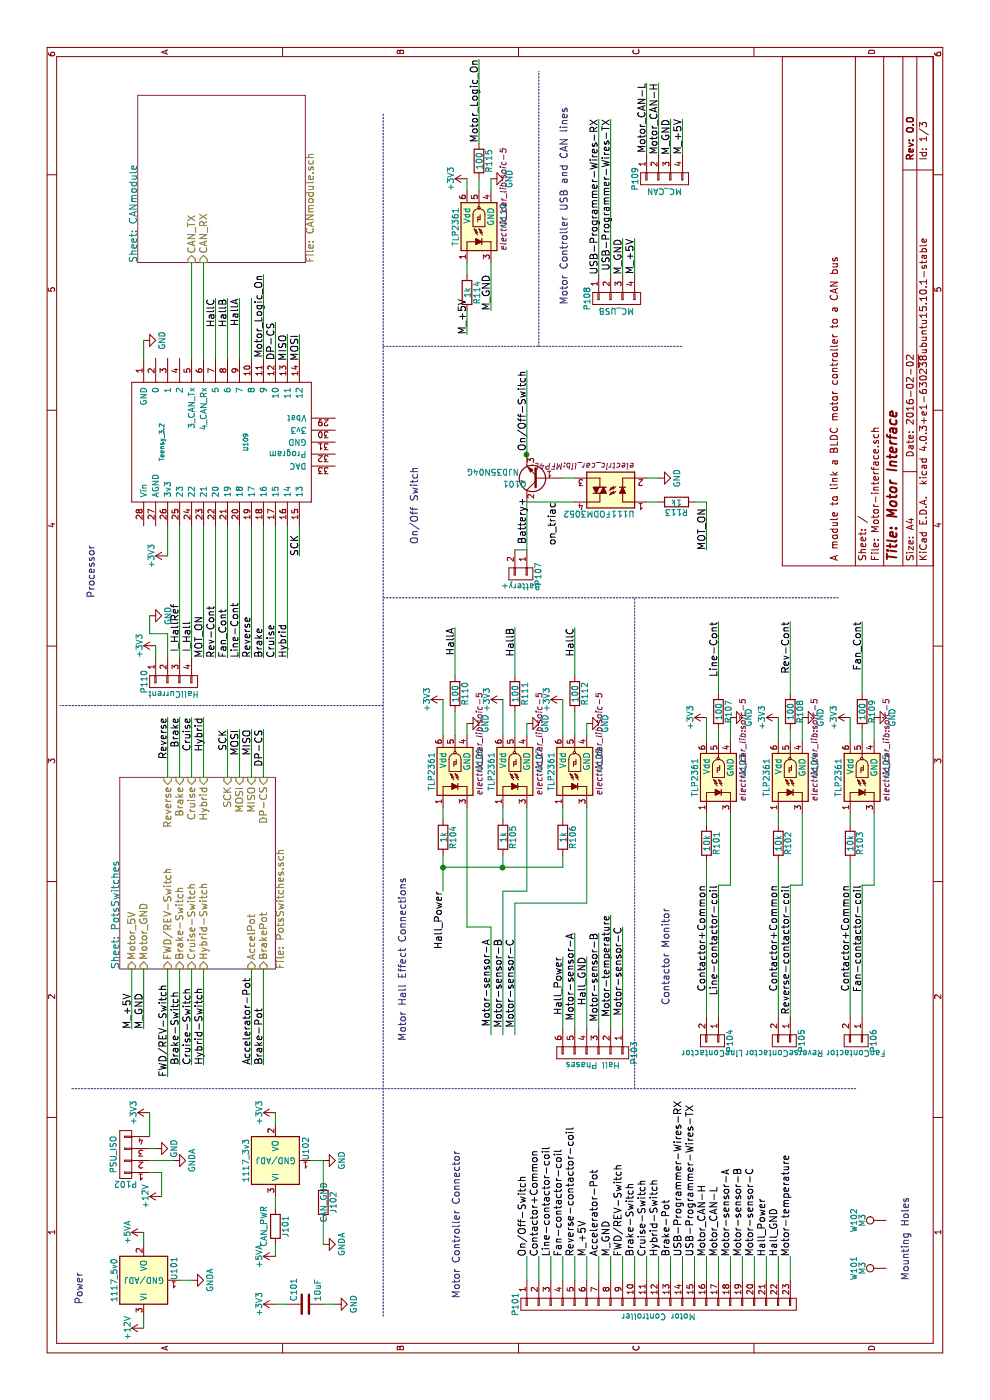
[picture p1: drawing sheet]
EESchema Schematic File Version 2
LIBS:power
LIBS:device
LIBS:transistors
LIBS:conn
LIBS:linear
LIBS:regul
LIBS:74xx
LIBS:cmos4000
LIBS:adc-dac
LIBS:memory
LIBS:xilinx
LIBS:microcontrollers
LIBS:dsp
LIBS:microchip
LIBS:analog_switches
LIBS:motorola
LIBS:texas
LIBS:intel
LIBS:audio
LIBS:interface
LIBS:digital-audio
LIBS:philips
LIBS:display
LIBS:cypress
LIBS:siliconi
LIBS:opto
LIBS:atmel
LIBS:contrib
LIBS:valves
LIBS:electric_car
LIBS:Motor-interface-cache
EELAYER 25 0
EELAYER END
$Descr A4 11693 8268
encoding utf-8
Sheet 1 3
Title "Motor Interface"
Date "2016-02-02"
Rev "0.0"
Comp ""
Comment1 "A module to link a BLDC motor controller to a CAN bus"
Comment2 ""
Comment3 ""
Comment4 ""
$EndDescr
$Sheet
S 9500 1150 1400 1400
U 57FCAC7A
F0 "CANmodule" 60
F1 "CANmodule.sch" 60
F2 "CAN_TX" I L 9500 1600 60 
F3 "CAN_RX" I L 9500 1700 60 
$EndSheet
$Comp
L Teensy_3.2 U109
U 1 1
P 8000 1900
F 0 "U109" H 8000 1750 39  0000 C CNN
F 1 "Teensy_3.2" H 8000 2450 39  0000 C CNN
F 2 "electric_car_lib:Teensy3.2" H 7700 1450 39  0001 C CNN
F 3 "" H 7700 1450 39  0000 C CNN
	1    8000 1900
	-1   0    0    -1  
$EndComp
Text Label 7050 2500 0    60   ~ 0
SCK
Text Label 9000 2300 2    60   ~ 0
DP-CS
Text Label 8900 2400 2    60   ~ 0
MISO
Text Label 8900 2500 2    60   ~ 0
MOSI
$Comp
L GND #PWR129
U 1 1
P 7700 5500
F 0 "#PWR129" H 7700 5250 50  0001 C CNN
F 1 "GND" H 7700 5350 50  0000 C CNN
F 2 "" H 7700 5500 50  0000 C CNN
F 3 "" H 7700 5500 50  0000 C CNN
	1    7700 5500
	1    0    0    -1  
$EndComp
Text Label 7100 5900 0    60   ~ 0
MOT_ON
Text Label 6200 1700 0    60   ~ 0
MOT_ON
$Comp
L CONN_01X23 P101
U 1 1
P 800 5500
F 0 "P101" H 800 6700 50  0000 C CNN
F 1 "Motor Controller" V 900 5500 50  0000 C CNN
F 2 "electric_car_lib:TE_23_pins_776087-1_connector" H 800 5500 50  0001 C CNN
F 3 "" H 800 5500 50  0000 C CNN
	1    800  5500
	-1   0    0    -1  
$EndComp
Text Label 1200 4400 0    60   ~ 0
On/Off-Switch
Text Label 1200 4500 0    60   ~ 0
Contactor+Common
Text Label 1200 4600 0    60   ~ 0
Line-contactor-coil
Text Label 1200 4700 0    60   ~ 0
Fan-contactor-coil
Text Label 1200 4800 0    60   ~ 0
Reverse-contactor-coil
Text Label 1200 4900 0    60   ~ 0
M_+5V
Text Label 1200 5000 0    60   ~ 0
Accelerator-Pot
Text Label 1200 5100 0    60   ~ 0
M_GND
Text Label 1200 5200 0    60   ~ 0
FWD/REV-Switch
Text Label 1200 5300 0    60   ~ 0
Brake-Switch
Text Label 1200 5400 0    60   ~ 0
Cruise-Switch
Text Label 1200 5500 0    60   ~ 0
Hybrid-Switch
Text Label 1200 5600 0    60   ~ 0
Brake-Pot
Text Label 1200 5700 0    60   ~ 0
USB-Programmer-Wires-RX
Text Label 1200 5900 0    59   ~ 0
Motor_CAN-H
Text Label 1200 6300 0    59   ~ 0
Motor-sensor-C
Text Label 1200 6100 0    59   ~ 0
Motor-sensor-A
Text Label 1200 5800 0    59   ~ 0
USB-Programmer-Wires-TX
Text Label 1200 6000 0    59   ~ 0
Motor_CAN-L
Text Label 1200 6400 0    59   ~ 0
Hall_Power
Text Label 1200 6500 0    59   ~ 0
Hall_GND
Text Notes 7150 3500 0    60   ~ 0
On/Off Switch
Text Notes 3300 5600 0    60   ~ 0
Contactor Monitor
Text Notes 6700 800  0    60   ~ 0
Processor
Text Label 8600 4400 2    60   ~ 0
On/Off-Switch
Text Label 4300 5900 2    60   ~ 0
Contactor+Common
Text Label 4300 6000 2    60   ~ 0
Line-contactor-coil
Text Label 4300 7200 2    60   ~ 0
Fan-contactor-coil
Text Label 4300 6600 2    60   ~ 0
Reverse-contactor-coil
$Comp
L CONN_01X02 P104
U 1 1
P 3000 5950
F 0 "P104" H 3000 6100 50  0000 C CNN
F 1 "LineContactor" V 3100 5950 50  0000 C CNN
F 2 "Connect:bornier2" H 3000 5950 50  0001 C CNN
F 3 "" H 3000 5950 50  0000 C CNN
	1    3000 5950
	-1   0    0    1   
$EndComp
$Comp
L CONN_01X02 P106
U 1 1
P 3000 7150
F 0 "P106" H 3000 7300 50  0000 C CNN
F 1 "FanContactor" V 3100 7150 50  0000 C CNN
F 2 "Connect:bornier2" H 3000 7150 50  0001 C CNN
F 3 "" H 3000 7150 50  0000 C CNN
	1    3000 7150
	-1   0    0    1   
$EndComp
$Comp
L CONN_01X02 P105
U 1 1
P 3000 6550
F 0 "P105" H 3000 6700 50  0000 C CNN
F 1 "ReverseContactor" V 3100 6550 50  0000 C CNN
F 2 "Connect:bornier2" H 3000 6550 50  0001 C CNN
F 3 "" H 3000 6550 50  0000 C CNN
	1    3000 6550
	-1   0    0    1   
$EndComp
Text Notes 3000 3400 0    60   ~ 0
Motor Hall Effect Connections
Text Notes 9150 4750 0    60   ~ 0
Motor Controller USB and CAN lines
Text Label 6200 2100 0    60   ~ 0
Reverse
$Comp
L R R113
U 1 1
P 7500 5650
F 0 "R113" V 7580 5650 50  0000 C CNN
F 1 "1k" V 7500 5650 50  0000 C CNN
F 2 "Resistors_SMD:R_1206_HandSoldering" V 7430 5650 50  0001 C CNN
F 3 "" H 7500 5650 50  0000 C CNN
	1    7500 5650
	-1   0    0    1   
$EndComp
$Comp
L CONN_01X06 P103
U 1 1
P 2900 4950
F 0 "P103" H 2900 5300 50  0000 C CNN
F 1 "Hall Phases" V 3000 4950 50  0000 C CNN
F 2 "Pin_Headers:Pin_Header_Angled_2x03" H 2900 4950 50  0001 C CNN
F 3 "" H 2900 4950 50  0000 C CNN
	1    2900 4950
	-1   0    0    1   
$EndComp
Text Label 3850 4100 2    59   ~ 0
Motor-sensor-A
Text Label 3850 4200 2    59   ~ 0
Motor-sensor-B
Text Label 3850 4300 2    59   ~ 0
Motor-sensor-C
Text Label 1200 6600 0    59   ~ 0
Motor-temperature
Text Label 4050 5100 2    59   ~ 0
Motor-temperature
$Comp
L CONN_01X04 P108
U 1 1
P 9200 5150
F 0 "P108" H 9200 5400 50  0000 C CNN
F 1 "MC_USB" V 9300 5150 50  0000 C CNN
F 2 "Pin_Headers:Pin_Header_Straight_1x04" H 9200 5150 50  0001 C CNN
F 3 "" H 9200 5150 50  0000 C CNN
	1    9200 5150
	-1   0    0    -1  
$EndComp
$Comp
L CONN_01X04 P109
U 1 1
P 10200 5550
F 0 "P109" H 10200 5800 50  0000 C CNN
F 1 "MC_CAN" V 10300 5550 50  0000 C CNN
F 2 "Pin_Headers:Pin_Header_Straight_1x04" H 10200 5550 50  0001 C CNN
F 3 "" H 10200 5550 50  0000 C CNN
	1    10200 5550
	-1   0    0    -1  
$EndComp
Text Label 10700 5000 2    60   ~ 0
USB-Programmer-Wires-RX
Text Label 10700 5100 2    59   ~ 0
USB-Programmer-Wires-TX
Text Label 11000 5500 2    59   ~ 0
Motor_CAN-H
Text Label 11000 5400 2    59   ~ 0
Motor_CAN-L
$Comp
L +3V3 #PWR128
U 1 1
P 7050 1400
F 0 "#PWR128" H 7050 1250 50  0001 C CNN
F 1 "+3V3" H 7050 1540 50  0000 C CNN
F 2 "" H 7050 1400 50  0000 C CNN
F 3 "" H 7050 1400 50  0000 C CNN
	1    7050 1400
	1    0    0    -1  
$EndComp
$Comp
L GND #PWR130
U 1 1
P 8850 1200
F 0 "#PWR130" H 8850 950 50  0001 C CNN
F 1 "GND" H 8850 1050 50  0000 C CNN
F 2 "" H 8850 1200 50  0000 C CNN
F 3 "" H 8850 1200 50  0000 C CNN
	1    8850 1200
	1    0    0    -1  
$EndComp
$Comp
L TLP2361 U103
U 1 1
P 5200 6000
F 0 "U103" H 5200 5800 50  0000 L CNN
F 1 "TLP2361" H 5200 6200 50  0000 C CNN
F 2 "electric_car_lib:soic-5" H 5000 5800 50  0000 L CIN
F 3 "" H 5200 6000 50  0000 L CNN
	1    5200 6000
	1    0    0    -1  
$EndComp
Text Label 4300 7100 2    60   ~ 0
Contactor+Common
Text Label 4300 6500 2    60   ~ 0
Contactor+Common
$Comp
L TLP2361 U105
U 1 1
P 5200 7200
F 0 "U105" H 5200 7000 50  0000 L CNN
F 1 "TLP2361" H 5200 7400 50  0000 C CNN
F 2 "electric_car_lib:soic-5" H 5000 7000 50  0000 L CIN
F 3 "" H 5200 7200 50  0000 L CNN
	1    5200 7200
	1    0    0    -1  
$EndComp
$Comp
L TLP2361 U104
U 1 1
P 5200 6600
F 0 "U104" H 5200 6400 50  0000 L CNN
F 1 "TLP2361" H 5200 6800 50  0000 C CNN
F 2 "electric_car_lib:soic-5" H 5000 6400 50  0000 L CIN
F 3 "" H 5200 6600 50  0000 L CNN
	1    5200 6600
	1    0    0    -1  
$EndComp
$Sheet
S 3600 1000 1600 1300
U 582AB97B
F0 "PotsSwitches" 60
F1 "PotsSwitches.sch" 60
F2 "Motor_5V" I L 3600 1100 60 
F3 "Motor_GND" I L 3600 1200 60 
F4 "FWD/REV-Switch" I L 3600 1400 60 
F5 "Brake-Switch" I L 3600 1500 60 
F6 "Cruise-Switch" I L 3600 1600 60 
F7 "Hybrid-Switch" I L 3600 1700 60 
F8 "Reverse" I R 5200 1400 60 
F9 "Brake" I R 5200 1500 60 
F10 "Cruise" I R 5200 1600 60 
F11 "Hybrid" I R 5200 1700 60 
F12 "SCK" I R 5200 1900 60 
F13 "MOSI" I R 5200 2000 60 
F14 "MISO" I R 5200 2100 60 
F15 "DP-CS" I R 5200 2200 60 
F16 "BrakePot" I L 3600 2200 60 
F17 "AccelPot" I L 3600 2100 60 
$EndSheet
Text Label 5600 1900 2    60   ~ 0
SCK
Text Label 5600 2000 2    60   ~ 0
MOSI
Text Label 5600 2100 2    60   ~ 0
MISO
Text Label 5600 2200 2    60   ~ 0
DP-CS
Text Label 5700 1400 2    60   ~ 0
Reverse
Text Label 5700 1500 2    60   ~ 0
Brake
Text Label 5700 1600 2    60   ~ 0
Cruise
Text Label 5700 1700 2    60   ~ 0
Hybrid
Text Label 2700 1400 0    60   ~ 0
FWD/REV-Switch
Text Label 2800 1500 0    60   ~ 0
Brake-Switch
Text Label 2800 1600 0    60   ~ 0
Cruise-Switch
Text Label 2800 1700 0    60   ~ 0
Hybrid-Switch
Text Label 2800 2100 0    60   ~ 0
Accelerator-Pot
Text Label 2800 2200 0    60   ~ 0
Brake-Pot
Text Label 3100 1100 0    60   ~ 0
M_+5V
Text Label 3100 1200 0    60   ~ 0
M_GND
$Comp
L R R101
U 1 1
P 4650 5900
F 0 "R101" V 4730 5900 50  0000 C CNN
F 1 "10k" V 4650 5900 50  0000 C CNN
F 2 "Resistors_SMD:R_1206_HandSoldering" V 4580 5900 50  0001 C CNN
F 3 "" H 4650 5900 50  0000 C CNN
	1    4650 5900
	0    1    1    0   
$EndComp
$Comp
L R R102
U 1 1
P 4650 6500
F 0 "R102" V 4730 6500 50  0000 C CNN
F 1 "10k" V 4650 6500 50  0000 C CNN
F 2 "Resistors_SMD:R_1206_HandSoldering" V 4580 6500 50  0001 C CNN
F 3 "" H 4650 6500 50  0000 C CNN
	1    4650 6500
	0    1    1    0   
$EndComp
$Comp
L R R103
U 1 1
P 4650 7100
F 0 "R103" V 4730 7100 50  0000 C CNN
F 1 "10k" V 4650 7100 50  0000 C CNN
F 2 "Resistors_SMD:R_1206_HandSoldering" V 4580 7100 50  0001 C CNN
F 3 "" H 4650 7100 50  0000 C CNN
	1    4650 7100
	0    1    1    0   
$EndComp
$Comp
L +3V3 #PWR117
U 1 1
P 5700 5900
F 0 "#PWR117" H 5700 5750 50  0001 C CNN
F 1 "+3V3" H 5700 6040 50  0000 C CNN
F 2 "" H 5700 5900 50  0000 C CNN
F 3 "" H 5700 5900 50  0000 C CNN
	1    5700 5900
	1    0    0    -1  
$EndComp
$Comp
L +3V3 #PWR119
U 1 1
P 5700 6500
F 0 "#PWR119" H 5700 6350 50  0001 C CNN
F 1 "+3V3" H 5700 6640 50  0000 C CNN
F 2 "" H 5700 6500 50  0000 C CNN
F 3 "" H 5700 6500 50  0000 C CNN
	1    5700 6500
	1    0    0    -1  
$EndComp
$Comp
L +3V3 #PWR121
U 1 1
P 5700 7100
F 0 "#PWR121" H 5700 6950 50  0001 C CNN
F 1 "+3V3" H 5700 7240 50  0000 C CNN
F 2 "" H 5700 7100 50  0000 C CNN
F 3 "" H 5700 7100 50  0000 C CNN
	1    5700 7100
	1    0    0    -1  
$EndComp
$Comp
L GND #PWR118
U 1 1
P 5700 6100
F 0 "#PWR118" H 5700 5850 50  0001 C CNN
F 1 "GND" H 5700 5950 50  0000 C CNN
F 2 "" H 5700 6100 50  0000 C CNN
F 3 "" H 5700 6100 50  0000 C CNN
	1    5700 6100
	1    0    0    -1  
$EndComp
$Comp
L GND #PWR120
U 1 1
P 5700 6700
F 0 "#PWR120" H 5700 6450 50  0001 C CNN
F 1 "GND" H 5700 6550 50  0000 C CNN
F 2 "" H 5700 6700 50  0000 C CNN
F 3 "" H 5700 6700 50  0000 C CNN
	1    5700 6700
	1    0    0    -1  
$EndComp
$Comp
L GND #PWR122
U 1 1
P 5700 7300
F 0 "#PWR122" H 5700 7050 50  0001 C CNN
F 1 "GND" H 5700 7150 50  0000 C CNN
F 2 "" H 5700 7300 50  0000 C CNN
F 3 "" H 5700 7300 50  0000 C CNN
	1    5700 7300
	1    0    0    -1  
$EndComp
$Comp
L R R107
U 1 1
P 5750 6000
F 0 "R107" V 5830 6000 50  0000 C CNN
F 1 "100" V 5750 6000 50  0000 C CNN
F 2 "Resistors_SMD:R_1206_HandSoldering" V 5680 6000 50  0001 C CNN
F 3 "" H 5750 6000 50  0000 C CNN
	1    5750 6000
	0    1    1    0   
$EndComp
$Comp
L R R108
U 1 1
P 5750 6600
F 0 "R108" V 5830 6600 50  0000 C CNN
F 1 "100" V 5750 6600 50  0000 C CNN
F 2 "Resistors_SMD:R_1206_HandSoldering" V 5680 6600 50  0001 C CNN
F 3 "" H 5750 6600 50  0000 C CNN
	1    5750 6600
	0    1    1    0   
$EndComp
$Comp
L R R109
U 1 1
P 5750 7200
F 0 "R109" V 5830 7200 50  0000 C CNN
F 1 "100" V 5750 7200 50  0000 C CNN
F 2 "Resistors_SMD:R_1206_HandSoldering" V 5680 7200 50  0001 C CNN
F 3 "" H 5750 7200 50  0000 C CNN
	1    5750 7200
	0    1    1    0   
$EndComp
Text Label 6200 2200 0    60   ~ 0
Brake
Text Label 6200 2300 0    60   ~ 0
Cruise
Text Label 6200 2400 0    60   ~ 0
Hybrid
Text Label 6200 2000 0    60   ~ 0
Line-Cont
Text Label 6200 1800 0    60   ~ 0
Rev-Cont
Text Label 6200 1900 0    60   ~ 0
Fan_Cont
Text Label 9700 5200 2    60   ~ 0
M_GND
Text Label 9700 5300 2    60   ~ 0
M_+5V
Text Label 10700 5600 2    60   ~ 0
M_GND
Text Label 3700 4700 2    59   ~ 0
Hall_Power
Text Label 10700 5700 2    60   ~ 0
M_+5V
Text Label 3700 4900 2    59   ~ 0
Hall_GND
Text Label 1200 6200 0    59   ~ 0
Motor-sensor-B
Wire Wire Line
	9500 1600 8700 1600
Wire Wire Line
	8700 1700 9500 1700
Wire Wire Line
	7050 2500 7300 2500
Wire Wire Line
	8700 2300 9000 2300
Wire Wire Line
	8700 2400 8900 2400
Wire Wire Line
	8700 2500 8900 2500
Wire Notes Line
	700  3200 10750 3200
Wire Notes Line
	5800 3200 5800 500 
Wire Wire Line
	7900 4400 8600 4400
Wire Wire Line
	3200 5900 4500 5900
Wire Wire Line
	3200 6500 4500 6500
Wire Wire Line
	3200 7100 4500 7100
Wire Wire Line
	4300 6000 3200 6000
Wire Wire Line
	3200 7200 4300 7200
Wire Wire Line
	3200 6600 4300 6600
Wire Notes Line
	2600 600  2600 7150
Wire Notes Line
	8800 3200 8800 5700
Wire Wire Line
	7050 1400 7300 1400
Wire Wire Line
	8700 1200 8850 1200
Wire Wire Line
	6200 1700 7300 1700
Wire Wire Line
	6200 1800 7300 1800
Wire Wire Line
	6200 1900 7300 1900
Wire Wire Line
	6200 2000 7300 2000
Wire Wire Line
	5600 1900 5200 1900
Wire Wire Line
	5600 2000 5200 2000
Wire Wire Line
	5200 2100 5600 2100
Wire Wire Line
	5600 2200 5200 2200
Wire Wire Line
	5700 1400 5200 1400
Wire Wire Line
	5700 1500 5200 1500
Wire Wire Line
	5200 1600 5700 1600
Wire Wire Line
	5700 1700 5200 1700
Wire Wire Line
	3600 1400 2700 1400
Wire Wire Line
	3100 1200 3600 1200
Wire Wire Line
	3600 1100 3100 1100
Wire Wire Line
	2800 1500 3600 1500
Wire Wire Line
	3600 1600 2800 1600
Wire Wire Line
	2800 1700 3600 1700
Wire Wire Line
	2800 2100 3600 2100
Wire Wire Line
	3600 2200 2800 2200
Wire Wire Line
	4300 6000 4300 6100
Wire Wire Line
	4300 6100 4900 6100
Wire Wire Line
	4900 5900 4800 5900
Wire Wire Line
	4900 6500 4800 6500
Wire Wire Line
	4300 6600 4300 6700
Wire Wire Line
	4300 6700 4900 6700
Wire Wire Line
	4800 7100 4900 7100
Wire Wire Line
	4900 7300 4300 7300
Wire Wire Line
	4300 7300 4300 7200
Wire Wire Line
	5700 5900 5500 5900
Wire Wire Line
	5700 7100 5500 7100
Wire Wire Line
	5500 6500 5700 6500
Wire Wire Line
	5700 6100 5500 6100
Wire Wire Line
	5700 7300 5500 7300
Wire Wire Line
	5500 6700 5700 6700
Wire Wire Line
	5500 6000 5600 6000
Wire Wire Line
	5600 6600 5500 6600
Wire Wire Line
	5500 7200 5600 7200
Wire Wire Line
	9200 1800 8700 1800
Wire Wire Line
	8700 1900 9200 1900
Wire Wire Line
	9200 2000 8700 2000
Wire Wire Line
	8700 2100 9200 2100
Wire Wire Line
	6200 2100 7300 2100
Wire Wire Line
	7300 2200 6200 2200
Wire Wire Line
	6200 2300 7300 2300
Wire Wire Line
	3050 4300 4150 4300
Wire Wire Line
	3050 4200 4250 4200
Wire Wire Line
	3050 4100 3950 4100
Wire Wire Line
	10700 5000 9400 5000
Wire Wire Line
	10700 5100 9400 5100
Wire Wire Line
	9700 5200 9400 5200
Wire Wire Line
	9700 5300 9400 5300
Wire Wire Line
	11000 5400 10400 5400
Wire Wire Line
	10400 5500 11000 5500
Wire Wire Line
	10700 5600 10400 5600
Wire Wire Line
	10400 5700 10700 5700
Wire Wire Line
	1200 4400 1000 4400
Wire Wire Line
	1000 4500 1200 4500
Wire Wire Line
	1200 4600 1000 4600
Wire Wire Line
	1000 4700 1200 4700
Wire Wire Line
	1200 4800 1000 4800
Wire Wire Line
	1000 4900 1200 4900
Wire Wire Line
	1000 5000 1200 5000
Wire Wire Line
	1200 5100 1000 5100
Wire Wire Line
	1000 5200 1200 5200
Wire Wire Line
	1200 5300 1000 5300
Wire Wire Line
	1000 5400 1200 5400
Wire Wire Line
	1200 5500 1000 5500
Wire Wire Line
	1000 5600 1200 5600
Wire Wire Line
	1200 5700 1000 5700
Wire Wire Line
	1000 5800 1200 5800
Wire Wire Line
	1200 5900 1000 5900
Wire Wire Line
	1000 6000 1200 6000
Wire Wire Line
	1200 6100 1000 6100
Wire Wire Line
	1000 6200 1200 6200
Wire Wire Line
	1200 6300 1000 6300
Wire Wire Line
	1000 6400 1200 6400
Wire Wire Line
	1200 6500 1000 6500
Wire Wire Line
	1000 6600 1200 6600
Text Label 6500 6000 2    60   ~ 0
Line-Cont
Wire Wire Line
	6500 6000 5900 6000
Text Label 6500 6600 2    60   ~ 0
Rev-Cont
Wire Wire Line
	6500 6600 5900 6600
Text Label 6500 7200 2    60   ~ 0
Fan_Cont
Wire Wire Line
	6500 7200 5900 7200
$Comp
L TLP2361 U107
U 1 1
P 5250 4300
F 0 "U107" H 5250 4100 50  0000 L CNN
F 1 "TLP2361" H 5250 4500 50  0000 C CNN
F 2 "electric_car_lib:soic-5" H 5050 4100 50  0000 L CIN
F 3 "" H 5250 4300 50  0000 L CNN
	1    5250 4300
	1    0    0    -1  
$EndComp
$Comp
L TLP2361 U106
U 1 1
P 5250 3800
F 0 "U106" H 5250 3600 50  0000 L CNN
F 1 "TLP2361" H 5250 4000 50  0000 C CNN
F 2 "electric_car_lib:soic-5" H 5050 3600 50  0000 L CIN
F 3 "" H 5250 3800 50  0000 L CNN
	1    5250 3800
	1    0    0    -1  
$EndComp
$Comp
L TLP2361 U108
U 1 1
P 5250 4800
F 0 "U108" H 5250 4600 50  0000 L CNN
F 1 "TLP2361" H 5250 5000 50  0000 C CNN
F 2 "electric_car_lib:soic-5" H 5050 4600 50  0000 L CIN
F 3 "" H 5250 4800 50  0000 L CNN
	1    5250 4800
	1    0    0    -1  
$EndComp
$Comp
L R R104
U 1 1
P 4700 3700
F 0 "R104" V 4780 3700 50  0000 C CNN
F 1 "1k" V 4700 3700 50  0000 C CNN
F 2 "Resistors_SMD:R_1206_HandSoldering" V 4630 3700 50  0001 C CNN
F 3 "" H 4700 3700 50  0000 C CNN
	1    4700 3700
	0    1    1    0   
$EndComp
Text Label 4250 3700 2    59   ~ 0
Hall_Power
Wire Wire Line
	4250 3700 4550 3700
Wire Wire Line
	4850 3700 4950 3700
Wire Wire Line
	3950 4100 3950 3900
Wire Wire Line
	3950 3900 4950 3900
Wire Wire Line
	4250 4200 4250 4400
Wire Wire Line
	4250 4400 4950 4400
Wire Wire Line
	4950 4900 4150 4900
Wire Wire Line
	4150 4900 4150 4300
$Comp
L R R105
U 1 1
P 4700 4200
F 0 "R105" V 4780 4200 50  0000 C CNN
F 1 "1k" V 4700 4200 50  0000 C CNN
F 2 "Resistors_SMD:R_1206_HandSoldering" V 4630 4200 50  0001 C CNN
F 3 "" H 4700 4200 50  0000 C CNN
	1    4700 4200
	0    1    1    0   
$EndComp
$Comp
L R R106
U 1 1
P 4700 4700
F 0 "R106" V 4780 4700 50  0000 C CNN
F 1 "1k" V 4700 4700 50  0000 C CNN
F 2 "Resistors_SMD:R_1206_HandSoldering" V 4630 4700 50  0001 C CNN
F 3 "" H 4700 4700 50  0000 C CNN
	1    4700 4700
	0    1    1    0   
$EndComp
Wire Wire Line
	4950 4200 4850 4200
Wire Wire Line
	4950 4700 4850 4700
Wire Wire Line
	4450 3700 4450 4700
Wire Wire Line
	4450 4700 4550 4700
Connection ~ 4450 3700
Wire Wire Line
	4550 4200 4450 4200
Connection ~ 4450 4200
$Comp
L +3V3 #PWR123
U 1 1
P 5850 3700
F 0 "#PWR123" H 5850 3550 50  0001 C CNN
F 1 "+3V3" H 5850 3840 50  0000 C CNN
F 2 "" H 5850 3700 50  0000 C CNN
F 3 "" H 5850 3700 50  0000 C CNN
	1    5850 3700
	1    0    0    -1  
$EndComp
$Comp
L +3V3 #PWR124
U 1 1
P 5850 4200
F 0 "#PWR124" H 5850 4050 50  0001 C CNN
F 1 "+3V3" H 5850 4340 50  0000 C CNN
F 2 "" H 5850 4200 50  0000 C CNN
F 3 "" H 5850 4200 50  0000 C CNN
	1    5850 4200
	1    0    0    -1  
$EndComp
$Comp
L +3V3 #PWR125
U 1 1
P 5850 4700
F 0 "#PWR125" H 5850 4550 50  0001 C CNN
F 1 "+3V3" H 5850 4840 50  0000 C CNN
F 2 "" H 5850 4700 50  0000 C CNN
F 3 "" H 5850 4700 50  0000 C CNN
	1    5850 4700
	1    0    0    -1  
$EndComp
$Comp
L GND #PWR114
U 1 1
P 5650 3900
F 0 "#PWR114" H 5650 3650 50  0001 C CNN
F 1 "GND" H 5650 3750 50  0000 C CNN
F 2 "" H 5650 3900 50  0000 C CNN
F 3 "" H 5650 3900 50  0000 C CNN
	1    5650 3900
	1    0    0    -1  
$EndComp
$Comp
L GND #PWR115
U 1 1
P 5650 4400
F 0 "#PWR115" H 5650 4150 50  0001 C CNN
F 1 "GND" H 5650 4250 50  0000 C CNN
F 2 "" H 5650 4400 50  0000 C CNN
F 3 "" H 5650 4400 50  0000 C CNN
	1    5650 4400
	1    0    0    -1  
$EndComp
$Comp
L GND #PWR116
U 1 1
P 5650 4900
F 0 "#PWR116" H 5650 4650 50  0001 C CNN
F 1 "GND" H 5650 4750 50  0000 C CNN
F 2 "" H 5650 4900 50  0000 C CNN
F 3 "" H 5650 4900 50  0000 C CNN
	1    5650 4900
	1    0    0    -1  
$EndComp
Wire Wire Line
	5650 4900 5550 4900
Wire Wire Line
	5650 4400 5550 4400
Wire Wire Line
	5650 3900 5550 3900
Wire Wire Line
	5850 3700 5550 3700
Wire Wire Line
	5550 4200 5850 4200
Wire Wire Line
	5850 4700 5550 4700
$Comp
L R R110
U 1 1
P 5900 3800
F 0 "R110" V 5980 3800 50  0000 C CNN
F 1 "100" V 5900 3800 50  0000 C CNN
F 2 "Resistors_SMD:R_1206_HandSoldering" V 5830 3800 50  0001 C CNN
F 3 "" H 5900 3800 50  0000 C CNN
	1    5900 3800
	0    1    1    0   
$EndComp
$Comp
L R R111
U 1 1
P 5900 4300
F 0 "R111" V 5980 4300 50  0000 C CNN
F 1 "100" V 5900 4300 50  0000 C CNN
F 2 "Resistors_SMD:R_1206_HandSoldering" V 5830 4300 50  0001 C CNN
F 3 "" H 5900 4300 50  0000 C CNN
	1    5900 4300
	0    1    1    0   
$EndComp
$Comp
L R R112
U 1 1
P 5900 4800
F 0 "R112" V 5980 4800 50  0000 C CNN
F 1 "100" V 5900 4800 50  0000 C CNN
F 2 "Resistors_SMD:R_1206_HandSoldering" V 5830 4800 50  0001 C CNN
F 3 "" H 5900 4800 50  0000 C CNN
	1    5900 4800
	0    1    1    0   
$EndComp
Wire Wire Line
	5750 3800 5550 3800
Wire Wire Line
	5550 4300 5750 4300
Wire Wire Line
	5750 4800 5550 4800
Text Label 6450 3800 2    60   ~ 0
HallA
Wire Wire Line
	6450 3800 6050 3800
Text Label 6450 4300 2    60   ~ 0
HallB
Text Label 6450 4800 2    60   ~ 0
HallC
Wire Wire Line
	6450 4300 6050 4300
Wire Wire Line
	6450 4800 6050 4800
$Comp
L TLP2361 U110
U 1 1
P 9800 4000
F 0 "U110" H 9800 3800 50  0000 L CNN
F 1 "TLP2361" H 9800 4200 50  0000 C CNN
F 2 "electric_car_lib:soic-5" H 9600 3800 50  0000 L CIN
F 3 "" H 9800 4000 50  0000 L CNN
	1    9800 4000
	1    0    0    -1  
$EndComp
Text Label 8900 3900 0    60   ~ 0
M_+5V
Text Label 9100 4100 0    60   ~ 0
M_GND
Wire Wire Line
	9500 4100 9100 4100
$Comp
L R R114
U 1 1
P 9250 3900
F 0 "R114" V 9330 3900 50  0000 C CNN
F 1 "1k" V 9250 3900 50  0000 C CNN
F 2 "Resistors_SMD:R_1206_HandSoldering" V 9180 3900 50  0001 C CNN
F 3 "" H 9250 3900 50  0000 C CNN
	1    9250 3900
	0    1    1    0   
$EndComp
Wire Wire Line
	9500 3900 9400 3900
Wire Wire Line
	8900 3900 9100 3900
$Comp
L +3V3 #PWR131
U 1 1
P 10200 3900
F 0 "#PWR131" H 10200 3750 50  0001 C CNN
F 1 "+3V3" H 10200 4040 50  0000 C CNN
F 2 "" H 10200 3900 50  0000 C CNN
F 3 "" H 10200 3900 50  0000 C CNN
	1    10200 3900
	1    0    0    -1  
$EndComp
$Comp
L GND #PWR132
U 1 1
P 10200 4100
F 0 "#PWR132" H 10200 3850 50  0001 C CNN
F 1 "GND" H 10200 3950 50  0000 C CNN
F 2 "" H 10200 4100 50  0000 C CNN
F 3 "" H 10200 4100 50  0000 C CNN
	1    10200 4100
	1    0    0    -1  
$EndComp
Wire Wire Line
	10200 3900 10100 3900
Wire Wire Line
	10100 4100 10200 4100
$Comp
L R R115
U 1 1
P 10350 4000
F 0 "R115" V 10430 4000 50  0000 C CNN
F 1 "100" V 10350 4000 50  0000 C CNN
F 2 "Resistors_SMD:R_1206_HandSoldering" V 10280 4000 50  0001 C CNN
F 3 "" H 10350 4000 50  0000 C CNN
	1    10350 4000
	0    1    1    0   
$EndComp
Wire Wire Line
	10200 4000 10100 4000
Text Label 11200 4000 2    60   ~ 0
Motor_Logic_On
Wire Wire Line
	11200 4000 10500 4000
Text Label 9400 2200 2    60   ~ 0
Motor_Logic_On
Text Label 9200 1800 2    60   ~ 0
HallC
Text Label 9200 1900 2    60   ~ 0
HallB
Text Label 9200 2000 2    60   ~ 0
HallA
Wire Wire Line
	9400 2200 8700 2200
$Comp
L +12V #PWR101
U 1 1
P 600 1200
F 0 "#PWR101" H 600 1050 50  0001 C CNN
F 1 "+12V" H 600 1340 50  0000 C CNN
F 2 "" H 600 1200 50  0000 C CNN
F 3 "" H 600 1200 50  0000 C CNN
	1    600  1200
	1    0    0    -1  
$EndComp
$Comp
L +3V3 #PWR113
U 1 1
P 2400 2300
F 0 "#PWR113" H 2400 2150 50  0001 C CNN
F 1 "+3V3" H 2400 2440 50  0000 C CNN
F 2 "" H 2400 2300 50  0000 C CNN
F 3 "" H 2400 2300 50  0000 C CNN
	1    2400 2300
	1    0    0    -1  
$EndComp
$Comp
L +5VA #PWR107
U 1 1
P 1400 1200
F 0 "#PWR107" H 1400 1050 50  0001 C CNN
F 1 "+5VA" H 1400 1340 50  0000 C CNN
F 2 "" H 1400 1200 50  0000 C CNN
F 3 "" H 1400 1200 50  0000 C CNN
	1    1400 1200
	1    0    0    -1  
$EndComp
$Comp
L GNDA #PWR104
U 1 1
P 1000 1600
F 0 "#PWR104" H 1000 1350 50  0001 C CNN
F 1 "GNDA" H 1000 1450 50  0000 C CNN
F 2 "" H 1000 1600 50  0000 C CNN
F 3 "" H 1000 1600 50  0000 C CNN
	1    1000 1600
	1    0    0    -1  
$EndComp
$Comp
L GND #PWR110
U 1 1
P 2000 2700
F 0 "#PWR110" H 2000 2450 50  0001 C CNN
F 1 "GND" H 2000 2550 50  0000 C CNN
F 2 "" H 2000 2700 50  0000 C CNN
F 3 "" H 2000 2700 50  0000 C CNN
	1    2000 2700
	1    0    0    -1  
$EndComp
$Comp
L AP1117D33 U102
U 1 1
P 2000 2300
F 0 "U102" H 2100 2050 50  0000 C CNN
F 1 "1117_3v3" H 2000 2550 50  0000 C CNN
F 2 "TO_SOT_Packages_SMD:SOT-223" H 2000 2300 50  0001 C CNN
F 3 "" H 2000 2300 50  0000 C CNN
	1    2000 2300
	1    0    0    -1  
$EndComp
$Comp
L AP1117D50 U101
U 1 1
P 1000 1200
F 0 "U101" H 1100 950 50  0000 C CNN
F 1 "1117_5v0" H 1000 1450 50  0000 C CNN
F 2 "TO_SOT_Packages_SMD:SOT-223" H 1000 1200 50  0001 C CNN
F 3 "" H 1000 1200 50  0000 C CNN
	1    1000 1200
	1    0    0    -1  
$EndComp
Wire Wire Line
	700  1200 600  1200
Wire Wire Line
	1300 1200 1400 1200
Wire Wire Line
	1000 1600 1000 1500
Wire Notes Line
	8800 4500 11100 4500
Wire Wire Line
	2000 2700 2000 2600
Wire Wire Line
	2400 2300 2300 2300
$Comp
L +5VA #PWR105
U 1 1
P 1200 2300
F 0 "#PWR105" H 1200 2150 50  0001 C CNN
F 1 "+5VA" H 1200 2440 50  0000 C CNN
F 2 "" H 1200 2300 50  0000 C CNN
F 3 "" H 1200 2300 50  0000 C CNN
	1    1200 2300
	1    0    0    -1  
$EndComp
$Comp
L GNDA #PWR106
U 1 1
P 1300 2700
F 0 "#PWR106" H 1300 2450 50  0001 C CNN
F 1 "GNDA" H 1300 2550 50  0000 C CNN
F 2 "" H 1300 2700 50  0000 C CNN
F 3 "" H 1300 2700 50  0000 C CNN
	1    1300 2700
	1    0    0    -1  
$EndComp
$Comp
L R J102
U 1 1
P 1650 2700
F 0 "J102" V 1730 2700 50  0000 C CNN
F 1 "CAN_GND" V 1650 2700 50  0000 C CNN
F 2 "Resistors_SMD:R_1210_HandSoldering" V 1580 2700 50  0001 C CNN
F 3 "" H 1650 2700 50  0000 C CNN
	1    1650 2700
	0    1    1    0   
$EndComp
Wire Wire Line
	2000 2700 1800 2700
Wire Wire Line
	1500 2700 1300 2700
$Comp
L R J101
U 1 1
P 1450 2300
F 0 "J101" V 1530 2300 50  0000 C CNN
F 1 "CAN_PWR" V 1350 2300 50  0000 C CNN
F 2 "Resistors_SMD:R_1210_HandSoldering" V 1380 2300 50  0001 C CNN
F 3 "" H 1450 2300 50  0000 C CNN
	1    1450 2300
	0    1    1    0   
$EndComp
Wire Wire Line
	1700 2300 1600 2300
Wire Wire Line
	1300 2300 1200 2300
$Comp
L CONN_01X04 P102
U 1 1
P 2050 1050
F 0 "P102" H 2050 1300 50  0000 C CNN
F 1 "PSU_ISO" V 2150 1050 50  0000 C CNN
F 2 "Pin_Headers:Pin_Header_Straight_1x04" H 2050 1050 50  0001 C CNN
F 3 "" H 2050 1050 50  0000 C CNN
	1    2050 1050
	0    -1   -1   0   
$EndComp
$Comp
L GNDA #PWR109
U 1 1
P 2000 1450
F 0 "#PWR109" H 2000 1200 50  0001 C CNN
F 1 "GNDA" H 2000 1300 50  0000 C CNN
F 2 "" H 2000 1450 50  0000 C CNN
F 3 "" H 2000 1450 50  0000 C CNN
	1    2000 1450
	1    0    0    -1  
$EndComp
$Comp
L GND #PWR111
U 1 1
P 2100 1300
F 0 "#PWR111" H 2100 1050 50  0001 C CNN
F 1 "GND" H 2100 1150 50  0000 C CNN
F 2 "" H 2100 1300 50  0000 C CNN
F 3 "" H 2100 1300 50  0000 C CNN
	1    2100 1300
	1    0    0    -1  
$EndComp
$Comp
L +3V3 #PWR112
U 1 1
P 2400 1250
F 0 "#PWR112" H 2400 1100 50  0001 C CNN
F 1 "+3V3" H 2400 1390 50  0000 C CNN
F 2 "" H 2400 1250 50  0000 C CNN
F 3 "" H 2400 1250 50  0000 C CNN
	1    2400 1250
	1    0    0    -1  
$EndComp
$Comp
L +12V #PWR108
U 1 1
P 1700 1350
F 0 "#PWR108" H 1700 1200 50  0001 C CNN
F 1 "+12V" H 1700 1490 50  0000 C CNN
F 2 "" H 1700 1350 50  0000 C CNN
F 3 "" H 1700 1350 50  0000 C CNN
	1    1700 1350
	1    0    0    -1  
$EndComp
Wire Wire Line
	2200 1250 2400 1250
Wire Wire Line
	2100 1300 2100 1250
Wire Wire Line
	2000 1450 2000 1250
Wire Wire Line
	1900 1350 1900 1250
Wire Wire Line
	1700 1350 1900 1350
$Comp
L C C101
U 1 1
P 800 2550
F 0 "C101" H 825 2650 50  0000 L CNN
F 1 "10uF" H 825 2450 50  0000 L CNN
F 2 "Capacitors_SMD:C_1210_HandSoldering" H 838 2400 50  0001 C CNN
F 3 "" H 800 2550 50  0000 C CNN
	1    800  2550
	1    0    0    -1  
$EndComp
$Comp
L +3V3 #PWR102
U 1 1
P 800 2300
F 0 "#PWR102" H 800 2150 50  0001 C CNN
F 1 "+3V3" H 800 2440 50  0000 C CNN
F 2 "" H 800 2300 50  0000 C CNN
F 3 "" H 800 2300 50  0000 C CNN
	1    800  2300
	1    0    0    -1  
$EndComp
$Comp
L GND #PWR103
U 1 1
P 800 2800
F 0 "#PWR103" H 800 2550 50  0001 C CNN
F 1 "GND" H 800 2650 50  0000 C CNN
F 2 "" H 800 2800 50  0000 C CNN
F 3 "" H 800 2800 50  0000 C CNN
	1    800  2800
	1    0    0    -1  
$EndComp
Wire Wire Line
	800  2800 800  2700
Wire Wire Line
	800  2400 800  2300
Text Notes 800  700  0    60   ~ 0
Power
Wire Notes Line
	6700 3200 6700 7000
Text Notes 850  3850 0    60   ~ 0
Motor Controller Connector
Wire Notes Line
	2600 5300 6700 5300
$Comp
L FODM3052 U111
U 1 1
P 7600 5100
F 0 "U111" H 7400 5300 50  0000 L CNN
F 1 "FODM3052" H 7600 5300 50  0000 L CNN
F 2 "electric_car_lib:MFP4L" H 7400 4900 50  0000 L CIN
F 3 "" H 7575 5100 50  0000 L CNN
	1    7600 5100
	0    -1   -1   0   
$EndComp
Connection ~ 7900 4400
Wire Wire Line
	7700 5500 7700 5400
Wire Wire Line
	7100 4400 7500 4400
$Comp
L CONN_01X02 P107
U 1 1
P 6900 4350
F 0 "P107" H 6900 4500 50  0000 C CNN
F 1 "Battery+" V 7000 4350 50  0000 C CNN
F 2 "Connect:bornier2" H 6900 4350 50  0001 C CNN
F 3 "" H 6900 4350 50  0000 C CNN
	1    6900 4350
	-1   0    0    1   
$EndComp
Wire Wire Line
	7100 4300 7100 4400
Text Label 3900 4800 2    59   ~ 0
Motor-sensor-A
Text Label 3900 5000 2    59   ~ 0
Motor-sensor-B
Text Label 3950 5200 2    59   ~ 0
Motor-sensor-C
Wire Wire Line
	3700 4700 3100 4700
Wire Wire Line
	3100 4800 3900 4800
Wire Wire Line
	3700 4900 3100 4900
Wire Wire Line
	3100 5000 3900 5000
Wire Wire Line
	4050 5100 3100 5100
Wire Wire Line
	3100 5200 3950 5200
Text Label 7150 4400 0    60   ~ 0
Battery+
Text Label 7500 4650 2    60   ~ 0
on_triac
$Comp
L CONN_01X04 P110
U 1 1
P 6000 1450
F 0 "P110" H 6000 1700 50  0000 C CNN
F 1 "HallCurrent" V 6100 1450 50  0000 C CNN
F 2 "Pin_Headers:Pin_Header_Straight_1x04" H 6000 1450 50  0001 C CNN
F 3 "" H 6000 1450 50  0000 C CNN
	1    6000 1450
	-1   0    0    -1  
$EndComp
$Comp
L +3V3 #PWR126
U 1 1
P 6300 1300
F 0 "#PWR126" H 6300 1150 50  0001 C CNN
F 1 "+3V3" H 6300 1440 50  0000 C CNN
F 2 "" H 6300 1300 50  0000 C CNN
F 3 "" H 6300 1300 50  0000 C CNN
	1    6300 1300
	1    0    0    -1  
$EndComp
$Comp
L GND #PWR127
U 1 1
P 6550 1250
F 0 "#PWR127" H 6550 1000 50  0001 C CNN
F 1 "GND" H 6550 1100 50  0000 C CNN
F 2 "" H 6550 1250 50  0000 C CNN
F 3 "" H 6550 1250 50  0000 C CNN
	1    6550 1250
	1    0    0    -1  
$EndComp
Wire Wire Line
	6300 1300 6200 1300
Wire Wire Line
	6200 1400 6400 1400
Wire Wire Line
	6400 1400 6400 1250
Wire Wire Line
	6400 1250 6550 1250
Wire Wire Line
	6200 1500 7300 1500
Wire Wire Line
	6200 1600 7300 1600
Text Label 6250 1500 0    60   ~ 0
I_HallRef
Text Label 6250 1600 0    60   ~ 0
I_Hall
Wire Wire Line
	7300 2400 6200 2400
$Comp
L Q_NPN_BCE Q101
U 1 1
P 7700 4500
F 0 "Q101" H 8000 4550 50  0000 R CNN
F 1 "NJD35N04G" H 8300 4450 50  0000 R CNN
F 2 "TO_SOT_Packages_SMD:SOT-428" H 7900 4600 50  0001 C CNN
F 3 "" H 7700 4500 50  0000 C CNN
	1    7700 4500
	0    -1   -1   0   
$EndComp
Wire Wire Line
	7500 5400 7500 5500
Wire Wire Line
	7100 5900 7500 5900
Wire Wire Line
	7500 5900 7500 5800
Wire Wire Line
	7700 4800 7700 4700
Wire Wire Line
	7500 4400 7500 4800
$Comp
L TEST_1P W101
U 1 1
P 1100 7400
F 0 "W101" H 1100 7670 50  0000 C CNN
F 1 "M3" H 1100 7600 50  0000 C CNN
F 2 "Mounting_Holes:MountingHole_3.5mm_Pad_Via" H 1300 7400 50  0001 C CNN
F 3 "" H 1300 7400 50  0000 C CNN
	1    1100 7400
	1    0    0    -1  
$EndComp
$Comp
L TEST_1P W102
U 1 1
P 1500 7400
F 0 "W102" H 1500 7670 50  0000 C CNN
F 1 "M3" H 1500 7600 50  0000 C CNN
F 2 "Mounting_Holes:MountingHole_3.5mm_Pad_Via" H 1700 7400 50  0001 C CNN
F 3 "" H 1700 7400 50  0000 C CNN
	1    1500 7400
	1    0    0    -1  
$EndComp
Text Notes 1000 7600 0    60   ~ 0
Mounting Holes
$EndSCHEMATC
